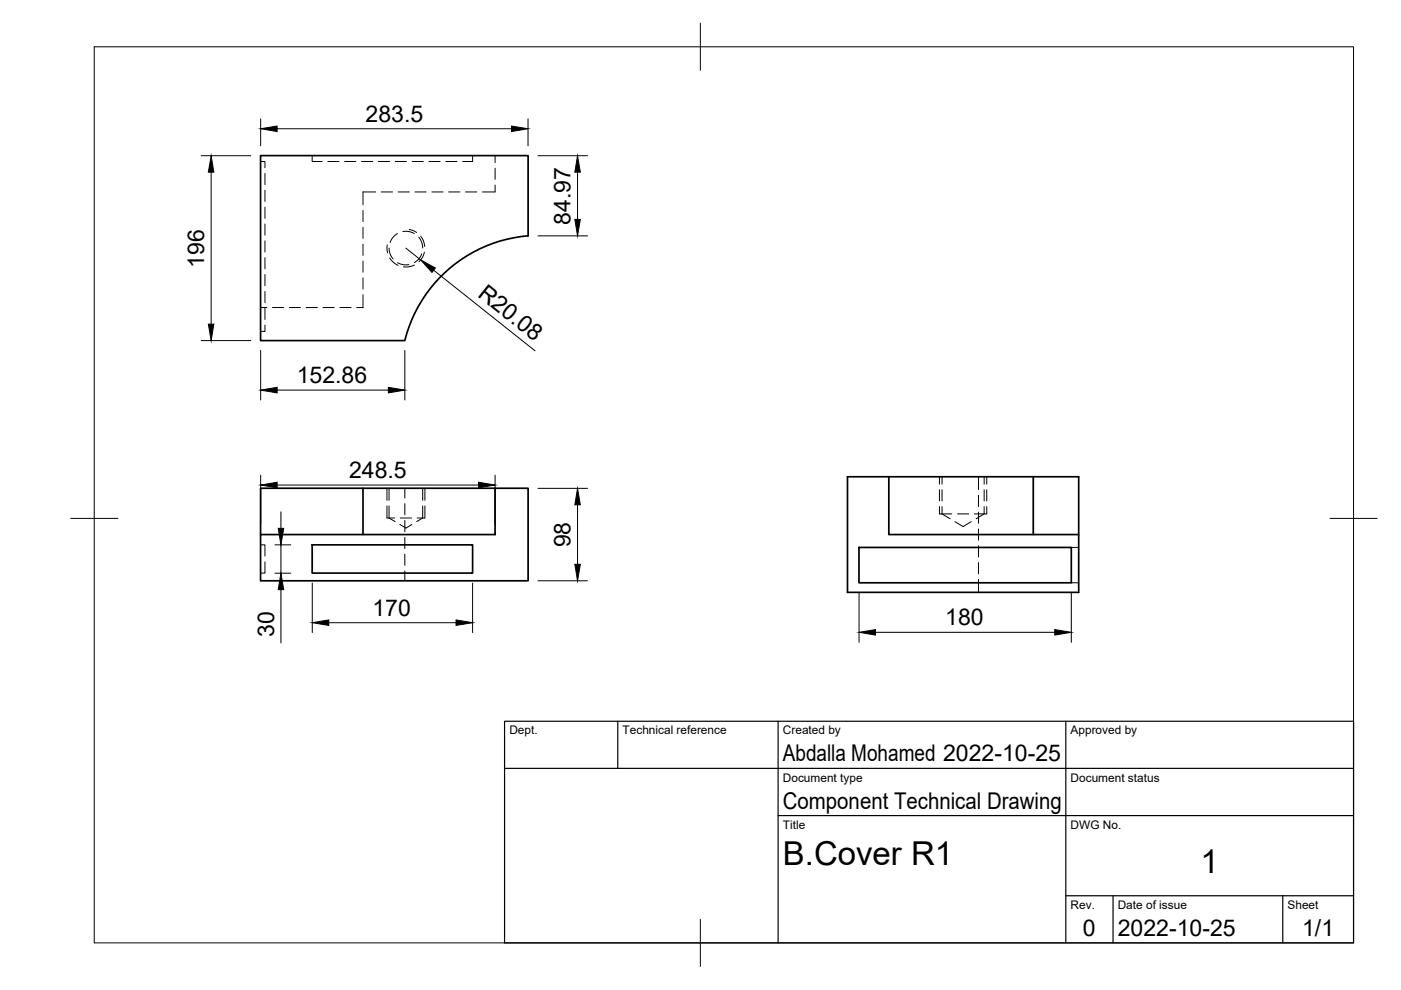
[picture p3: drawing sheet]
<svg xmlns="http://www.w3.org/2000/svg" width="297mm" height="210mm" viewBox="0 0 297 210" stroke-linecap="round" stroke-linejoin="round" font-family="sans-serif">
<!-- layer: Hidden -->
<g fill="none" stroke="#000" stroke-width=".21">
<path d="M55.2 34.2h1v1.4M56.2 36.8v2.4M66.2 33v1.2h2.1M69.5 34.2h2.4M73.1 34.2h2.4M76.6 34.2h2.4M80.2 34.2h2.4M83.8 34.2h2.4M87.4 34.2h2.3M90.9 34.2h2.4M94.5 34.2h2.4M100.2 33v1.2h-2.1"/>
<path d="M105 33v1.5M105 35.7v2.3M105 39.2v1.5h-2.7M56.2 40.3v2.4M56.2 43.9v2.4M56.2 47.5v2.4M56.2 51.1v2.3M56.2 54.6v2.4M56.2 58.2v2.4M77 44.6v2.4M77 48.2v2.4M77 51.8v2.3"/>
<path d="M77 55.3v2.4M77 58.9v2.4M79.7 40.7h-2.7v2.7M80.8 40.7h2.4M82.5 52.6a3.6 3.6 0 0 0 .8 2.3M84.3 49.5l-1.2 1-.4 .9M84.3 55.7a3.6 3.6 0 0 0 2.4 .4M84.4 40.7h2.4M85.4 49.1a3.3 3.3 0 0 1 2.4 .4M88 40.7h2.4M88.8 50.3a3.5 3.5 0 0 1 .8 2.3M89.4 53.8v.1a3.4 3.4 0 0 1-1.6 1.8"/>
<path d="M91.6 40.7h2.3M95.1 40.7h2.4M98.7 40.7h2.4M55.2 65.2h1.4M56.2 68.9v1.4h-1M56.2 61.8v2.4M56.2 65.4v2.3M57.8 65.2h2.4M61.3 65.2h2.4M64.9 65.2h2.4M68.5 65.2h2.4M72.1 65.2h2.3"/>
<path d="M77 62.5v2.7h-1.4M55.2 115.5h1v2.4M56.2 119.1v2.4h-1M82 109.8h1.7M82.5 107.3v2.5l1.3 .8M82.5 103.5v2.6M84.8 111.2l1.3 .8 1.2-.8M84.9 109.8h2.3M85.8 103.5v2.1M85.8 106.8v2.3M85.8 110.4v2.3M85.8 113.9v2.4"/>
<path d="M85.8 117.5v2.4M88.4 109.8h1.7M89.6 107.3v2.5l-1.3 .8M89.6 103.5v2.6M199.2 109h2.6M199.7 107.4v1.6l1.7 1M199.7 101.1v1.6M199.7 103.8v2.4M202.5 110.6l1.7 1 1.7-1M203 109h2.4M206.6 109h2.6M207.5 101.1v2.7"/>
<path d="M207.5 105v2.4M207.5 108.6v2.3M207.5 112.2v2.3M207.5 115.7v2.4M207.5 119.3v2.4M208.7 107.4v1.6l-1.8 1M208.7 101.1v1.6M208.7 103.8v2.4M227.1 116.1h1.6M85.8 121.1v2M207.5 122.9v2.7M227.1 123.6h1.6"/>
</g>
<!-- layer: Visible -->
<path d="M55.2 33h56.8v17a29.4 29.4 0 0 0-26.2 22.2h-30.6zM55.2 113.3h49.8v-9.8h7v19.6h-56.8zM66.2 115.5h34v6h-34zM77 103.5v9.8M105 103.5h-49.8v9.8M179.7 101.1h49v24.5h-49zM182.1 116.1h45v7.5h-45zM188.4 101.1v12.2h40.3M219.1 101.1v12.2" fill="none" stroke="#000" stroke-width=".36"/>
<!-- layer: Hidden Narrow -->
<g fill="none" stroke="#000" stroke-width=".21">
<path d="M82.1 51.9l.1 1.7M82.6 54.7l.7 .9 1.1 .7M86.8 48.7l1.5 .6M87.9 56.2l-1.4 .4h-1M89.2 50.1a3.9 3.9 0 0 1 .9 2.2M90 53.5l-.3 .9-.9 1.1M82 103.5v2.6M82 107.3v2.5M90.1 103.5v2.6M90.1 107.3v2.5M199.2 101.1v1.6M199.2 103.8v2.4"/>
<path d="M199.2 107.4v1.6M209.2 101.1v1.6M209.2 103.8v2.4M209.2 107.4v1.6"/>
</g>
<!-- layer: BORDER -->
<path d="M20 9.9h267v190h-267zM148.5 4.9v10M15 109.9h10M282 109.9h10M148.5 194.9v10" fill="none" stroke="#000" stroke-width=".21"/>
<!-- layer: TITLEBLOCK -->
<path d="M107 152.9h180v47h-180zM131 152.9v10M165 152.9v47M226 152.9v47M107 162.9h180M165 172.9h122M226 189.9h61M236 189.9v10M272 189.9v10" fill="none" stroke="#000" stroke-width=".25"/>
<!-- layer: FD_Dimensions -->
<g fill="none" stroke="#000" stroke-width=".21">
<path d="M42.7 33h10.5M44.8 36.5v32.2M55.3 25.2v5.7M58.8 27.3h49.7M112 25.2v5.7M114.1 33h10.5M122.4 36.5v10M86.1 52.6l3.1 2.5M91.9 57.3l21.6 17.1M114.1 50h10.5M42.7 72.2h10.5M55.3 74.3v10.5"/>
<path d="M85.8 74.3v10.5M58.8 82.7h23.5M55.3 100.7v10.5M58.3 115.5h3.4M58.8 102.8h42.7M59.6 108.5v3.5M59.6 115.5v6M105 100.7v10.5M114.1 103.5h10.5M122.4 107v12.6M58.3 121.5h3.4M59.6 125v11.3"/>
<path d="M66.2 123.6v10.5M69.7 132h27M100.2 123.6v10.5M114.1 123.1h10.5M182.1 125.7v10.5M185.6 134.1h38M227.1 125.7v10.5"/>
</g>
<g fill="#000" stroke="#000" stroke-width=".21">
<path d="M44.8 33l.5 3.5h-1.1zM55.3 27.3l3.5-.6v1.2zM108.5 26.7l3.5 .6-3.5 .6zM122.4 33l.6 3.5h-1.1zM89.2 55.1l3.1 1.7-.7 1zM121.9 46.5h1.1l-.6 3.5zM44.2 68.7h1.1l-.5 3.5zM55.3 82.7l3.5-.6v1.2zM82.3 82.1l3.5 .6-3.5 .6zM55.3 102.8l3.5-.6v1.2zM59 112h1.2l-.6 3.5zM101.5 102.2l3.5 .6-3.5 .6z"/>
<path d="M122.4 103.5l.6 3.5h-1.1zM121.9 119.6h1.1l-.6 3.5zM59.6 121.5l.6 3.5h-1.2zM66.2 132l3.5-.6v1.2zM96.7 131.4l3.5 .6-3.5 .6zM182.1 134.1l3.5-.6v1.2zM223.6 133.5l3.5 .6-3.5 .6z"/>
</g>
<g font-size="7">
<text x="166" y="183.4">B.Cover R1</text>
<text x="254.5" y="185.2">1</text>
</g>
<g font-size="4.9">
<text x="77.5" y="25.8">283.5</text>
<text x="121" y="47.6" transform="rotate(-90 121 47.6)">84.97</text>
<text x="43.3" y="56.8" transform="rotate(-90 43.3 56.8)">196</text>
<text x="101.1" y="62.7" transform="rotate(39 101.1 62.7)">R20.08</text>
<text x="62.9" y="81.3">152.86</text>
<text x="74" y="101.4">248.5</text>
<text x="121" y="116" transform="rotate(-90 121 116)">98</text>
<text x="79" y="130.6">170</text>
<text x="58.1" y="135.1" transform="rotate(-90 58.1 135.1)">30</text>
<text x="200.4" y="132.6">180</text>
<text x="166" y="161.4">Abdalla Mohamed 2022-10-25</text>
<text x="166" y="171.4">Component Technical Drawing</text>
<text x="229.6" y="198.6">0</text>
<text x="237" y="198.4">2022-10-25</text>
<text x="276.1" y="198.6">1/1</text>
</g>
<g font-size="2.5">
<text x="108" y="155.7">Dept.</text>
<text x="132" y="155.7">Technical reference</text>
<text x="166" y="155.7">Created by</text>
<text x="227" y="155.7">Approved by</text>
<text x="166" y="165.7">Document type</text>
<text x="227" y="165.7">Document status</text>
<text x="166" y="175.7">Title</text>
<text x="227" y="175.7">DWG No.</text>
<text x="227" y="192.7">Rev.</text>
<text x="237" y="192.7">Date of issue</text>
<text x="273" y="192.7">Sheet</text>
</g>
</svg>
